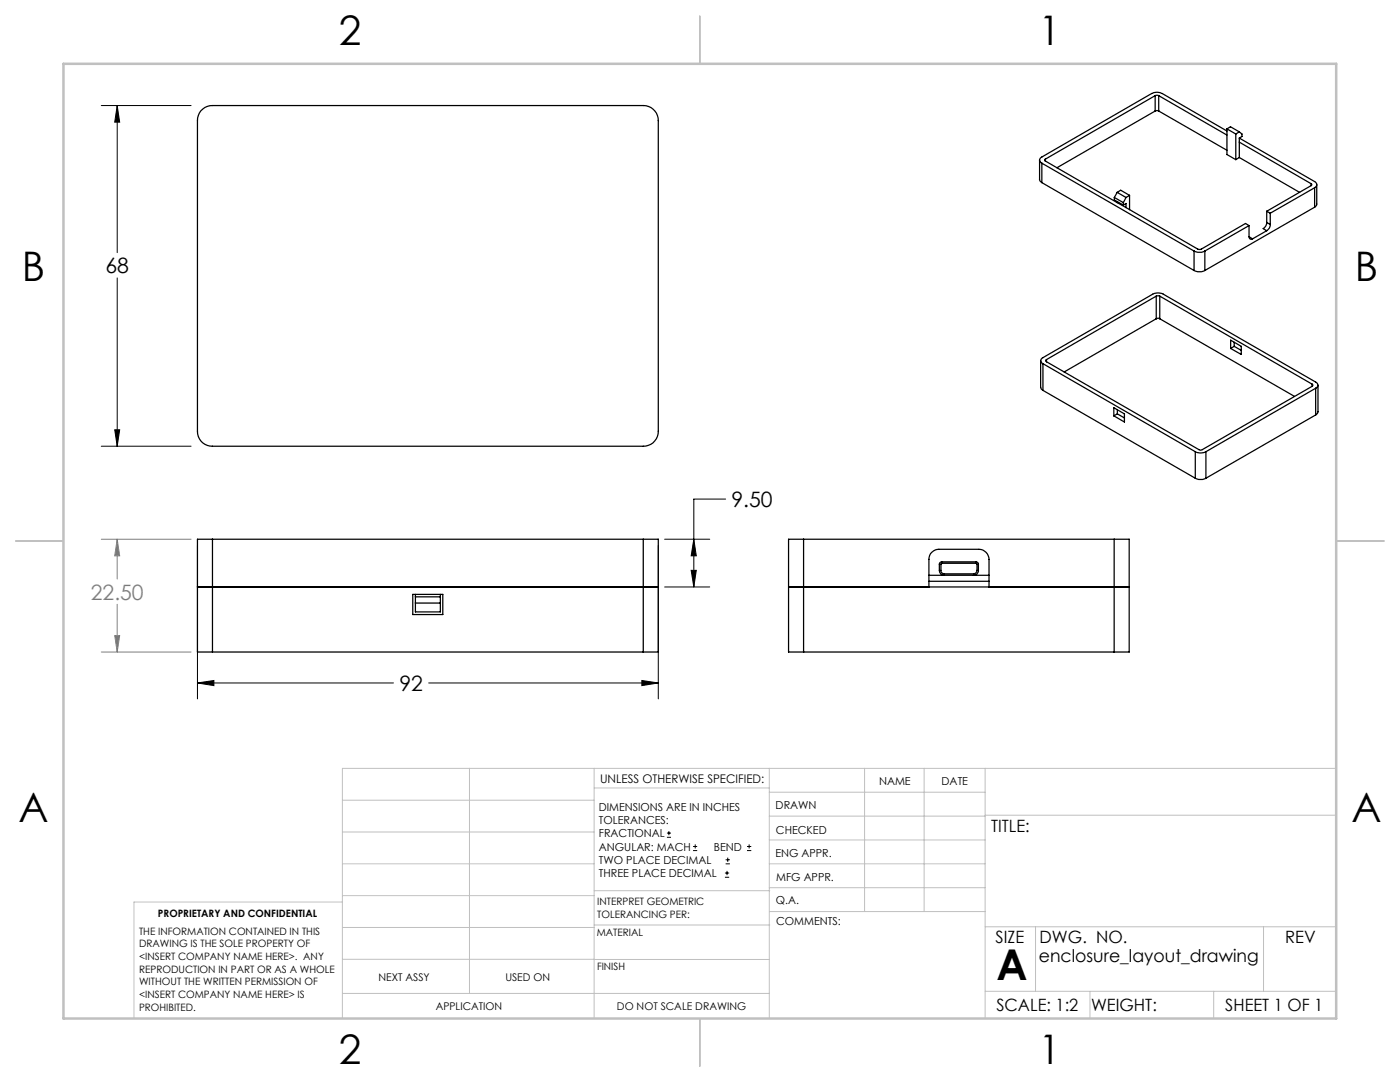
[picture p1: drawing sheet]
<svg xmlns="http://www.w3.org/2000/svg" width="279mm" height="216mm" viewBox="0 0 279 216" stroke-linecap="round" stroke-linejoin="round" font-family="sans-serif">
<g fill="none" stroke="#000" stroke-width=".2">
<path d="M20.2 21.1h17.9M23.4 21.1l.5 3.3h-1zM23.4 21.1v29.3M23.4 55.5v33.5M20.2 89h17.9M22.9 85.8h1l-.5 3.2zM144.8 99.6h-6.3v17.5M39.4 108.9v30.6M131.4 108.9v30.6M132.6 107.6h9M132.6 117.1h9M137.9 113.8h1.1l-.5 3.3z"/>
<path d="M138.5 107.6l.5 3.3h-1.1zM39.4 136.3l3.3-.5v1zM39.4 136.3h39.1M85.5 136.3h45.9M128.1 135.8l3.3 .5-3.3 .5zM133.1 167.1h.8M133.1 166.2h.8M133.5 165.8v.9M138.3 169.7h.8M138.3 168.9h.8M138.7 168.5v.8M144.7 175h.8"/>
<path d="M144.7 174.2h.8M144.8 172.4h.9M144.8 171.6h.9M145.1 173.8v.8M145.2 171.1v.9M149.1 169.7h.8M149.1 168.9h.8M149.5 168.5v.8"/>
</g>
<path d="M20.2 107.6h17.9M23.4 107.6v7.9M23.4 107.6l.5 3.3h-1zM20.2 130.1h17.9M22.9 126.8h1l-.5 3.3zM23.4 120.6v9.5" fill="none" stroke="#808080" stroke-width=".2"/>
<g fill="none" stroke="#c0c0c0" stroke-width=".2">
<path d="M68.3 159.7h50.3M93.7 153.3v44.9M118.6 153.3v49.9M118.6 157.2h34.9M153.5 153.3v49.9M153.5 158.1h43.1M172.5 153.3v28.6M184.4 153.3v28.6M196.6 153.3v49.9M266.7 153.3h-198.4v49.9M68.3 178.7h50.3M68.3 172.4h50.3"/>
<path d="M68.3 166h50.3M68.3 180h-41.6v23.2M118.6 177.7h35M153.5 167.6h43.1M153.5 162.8h43.1M153.5 172.4h43.1M153.5 177.1h43.1M196.6 162.7h70.1M68.3 198.2h85.2M68.3 191.4l85.2 .1M68.3 185.1h50.3M118.6 184.6h35"/>
<path d="M153.6 181.9h43M196.6 197.8h70.1M196.6 184.9h70.1M206.7 184.9v12.9M217.5 197.8v5.4M242.2 197.8v5.4M252.2 184.9v12.9"/>
</g>
<path d="M139.7 3.2v9.5M3.1 107.9h9.6M266.7 107.9h9.5M139.7 203.2v9.6" fill="none" stroke="#c0c0c0" stroke-width=".25"/>
<path d="M12.7 12.7h254v190.5h-254z" fill="none" stroke="#c0c0c0" stroke-width=".5"/>
<path d="M138.5 107.6l.5 3.3h-1.1zM137.9 113.8h1.1l-.5 3.3zM39.4 136.3l3.3-.5v1zM128.1 135.8l3.3 .5-3.3 .5zM22.9 85.8h1l-.5 3.2zM23.4 21.1l.5 3.3h-1z" fill="#000"/>
<path d="M23.4 107.6l.5 3.3h-1zM22.9 126.8h1l-.5 3.3z" fill="#808080"/>
<g fill="none" stroke="#000" stroke-width=".25">
<path d="M230.5 19.1h.7M230.5 19.1l-21.9 12.6M230.5 19.1v3.1M231.2 19.1l13.7 7.9M231.2 19.1v3.1M40.1 22.1a3 3 0 0 1 2.3-1h86a2.99 2.99 0 0 1 3 3v61.9a2.99 2.99 0 0 1-3 3h-86a2.92 2.92 0 0 1-3-3v-61.9a3.2 3.2 0 0 1 .7-2zM207.5 31.9v4l.4 .5M207.9 32.6l30.4 17.5M207.9 32.6v3.8M207.9 36.4l30.4 17.6M208.6 31.7a.19 .19 0 0 0-.1 .2 .19 .19 0 0 0 .1 .2M208.6 32.1l14.4 8.3"/>
<path d="M208.6 31.7v.4M222.4 39.4v.5l1.8 1M222.4 39.4l1.8 1M223 38.4l1.7 1M223 38.4l-.6 1M223 38.4l.7-.4 1.7 1M224.7 39.4l-.5 1M225.4 39l-.7 .4M225.4 39v2.8M230.5 22.2l.4-.2 .3 .2M230.5 22.2l-19.6 11.3M231.2 22.2l13.7 7.8"/>
<path d="M244.9 26.1l-12.9-7.4a2.36 2.36 0 0 0-2.2 0l-21.9 12.6a.64 .64 0 0 0-.4 .6 .64 .64 0 0 0 .4 .7M244.9 25.7v5.1l1.7 1.1M244.9 25.7l1.7 1M244.9 25.7l.7-.4 1.7 1M246.6 26.7v5.2M247.3 27.6l15.1 8.6a.66 .66 0 0 1 .4 .6 .66 .66 0 0 1-.4 .7M247.3 28.4l14.4 8.3M247.3 31.4l-.7 .5M247.3 31.4l12.1 7M247.3 27.6v3.8M247.3 26.3l-.7 .4M247.3 26.3l.6 .4v.5l-.6 .4"/>
<path d="M261.7 36.7l.1 .1-.1 .2M261.7 37l-8.9 5.2M261.7 36.7v.3M262.4 37.5l-8.9 5M262.4 37.5v3.8M262.8 36.8v4l-.4 .5M223 40.2v.2M223 40.4l1.7 1M224.2 40.9l.5-.3v.8M224.2 40.4v.5M224.7 41.4l14.5 8.4 .5-.1 8.9-5.1 .7 .4M230.8 59.1h.7"/>
<path d="M230.8 59.1l-22 12.7M230.8 59.1v4.5M231.5 59.1l30.4 17.6M231.5 59.1v4.5M238.3 50.1a2.44 2.44 0 0 0 2.2 0M238.3 54a2.44 2.44 0 0 0 2.2 0M238.3 50.1v3.9M240.5 50.1v3.9M249.3 47.2a.44 .44 0 0 0 .2 .5 .44 .44 0 0 0 .5 0M249.3 45l-8.8 5.1M249.3 45v2.2M249.3 47.2l.7 .5"/>
<path d="M252.8 44.4a1.38 1.38 0 0 1-.7 1.2l.7 .4M252.8 42.2l.7 .3M252.8 46l-2.8 1.7M252.8 44.4l.7 .4M252.8 42.2v2.2M253.5 44.8a1.38 1.38 0 0 1-.7 1.2M253.5 42.5v2.3M262.4 41.3l-21.9 12.7M207.7 72v5.3l.1 .3 .3 .3M208.1 72.6a.63 .63 0 0 1-.4-.6 .63 .63 0 0 1 .4-.6l21.9-12.7a2.37 2.37 0 0 1 2.2 0l30.4 17.5a.64 .64 0 0 1 .4 .7 .64 .64 0 0 1-.4 .6M208.1 72.6l30.4 17.5M208.1 72.6v5.3"/>
<path d="M208.1 77.9l30.4 17.5M208.8 71.8l-.1 .1 .1 .3M208.8 72.2l30.7 17.6 .5-.1 21.9-12.6M208.8 71.8v.4M230.8 63.6l.2-.1 .5 .1M230.8 63.6l-18.4 10.6M231.5 63.6l26.8 15.5M245.6 67.9l2.1 1.2v1.6l-2.1-1.2zM246.3 69.1l-.7 .4M246.3 69.1l1.4 .8M246.3 68.3v.8M261.9 76.7l.1 .1-.1 .3"/>
<path d="M261.9 76.7v.4M262.6 77.5l-21.9 12.6M262.6 77.5v5.3M263 76.9v5.3l-.4 .6M222.3 81.4l2.1 1.2v1.6l-2.1-1.2zM223 82.6l-.7 .4M223 82.6l1.4 .8M223 81.8v.8M238.5 90.1a2.36 2.36 0 0 0 2.2 0M238.5 95.4a2.36 2.36 0 0 0 2.2 0M238.5 90.1v5.3M240.7 90.1v5.3"/>
<path d="M262.6 82.8l-21.9 12.6M39.4 117.1h92M42.4 107.6h-3v22.5h3M42.4 107.6v22.5M42.4 107.6h86M82.4 118.6h6v4h-6zM82.9 119.1h5M82.9 118.6v3.5h5v-3.5M128.4 107.6h3v22.5h-3M128.4 107.6v22.5M157.4 117.1h68M160.4 107.6h-3v22.5h3"/>
<path d="M160.4 107.6h62M160.4 107.6v22.5M185.4 117.1v-5.5a1.99 1.99 0 0 1 2-2h8a2.05 2.05 0 0 1 2 2v5.5M185.4 114.8h12M185.4 116h12M187.8 112.5l7-.1 .2 .2v1.2a.72 .72 0 0 1-.7 .7h-5.8a.66 .66 0 0 1-.7-.7zM188.5 114.8a.96 .96 0 0 1-1-1v-1.3l.4-.4h7l.4 .4v1.3a.96 .96 0 0 1-1 1M222.4 107.6h3v22.5h-3M222.4 107.6v22.5M42.4 130.1h86M82.9 120.3h5M160.4 130.1h62"/>
</g>
<text font-size="8.5" x="198.9" y="195.5">A</text>
<g font-size="8.1">
<text x="67.6" y="8.9">2</text>
<text x="207.3" y="8.9">1</text>
<text x="4.4" y="56.2">B</text>
<text x="270.4" y="56.2">B</text>
<text x="3.7" y="164.1">A</text>
<text x="269.7" y="164.1">A</text>
<text x="67.6" y="212.4">2</text>
<text x="207.3" y="212.4">1</text>
</g>
<g font-size="4.2">
<text x="21.1" y="54.5">68</text>
<text x="146" y="101.2">9.50</text>
<text x="79.7" y="137.9">92</text>
</g>
<text font-size="4.2" fill="#808080" x="18.1" y="119.7">22.50</text>
<text font-size="3.5" x="207.3" y="192">enclosure_layout_drawing</text>
<g font-size="3.4">
<text x="197.8" y="166">TITLE:</text>
<text x="198.7" y="188.1">SIZE</text>
<text x="207.5" y="188.1">DWG. NO.</text>
<text x="256.5" y="188.2">REV</text>
<text x="198.8" y="201.7">SCALE: 1:2</text>
<text x="217.7" y="201.8">WEIGHT:</text>
<text x="244.5" y="201.7">SHEET 1 OF 1</text>
</g>
<text font-size="2.4" x="119.8" y="156.2">UNLESS OTHERWISE SPECIFIED:</text>
<g font-size="2.2">
<text x="119.5" y="161.8">DIMENSIONS ARE IN INCHES</text>
<text x="154.8" y="161.4">DRAWN</text>
<text x="175.4" y="156.6">NAME</text>
<text x="187.9" y="156.7">DATE</text>
<text x="119.5" y="164.4">TOLERANCES:</text>
<text x="119.5" y="167.1">FRACTIONAL</text>
<text x="154.9" y="166.3">CHECKED</text>
<text x="119.5" y="169.7">ANGULAR: MACH</text>
<text x="119.5" y="172.4">TWO PLACE DECIMAL</text>
<text x="142.5" y="169.7">BEND</text>
<text x="154.8" y="171">ENG APPR.</text>
<text x="119.5" y="175">THREE PLACE DECIMAL</text>
<text x="154.9" y="175.7">MFG APPR.</text>
<text x="154.9" y="180.4">Q.A.</text>
<text x="154.9" y="184.6">COMMENTS:</text>
</g>
<g font-size="2.1">
<text x="75.5" y="195.7">NEXT ASSY</text>
<text x="100.9" y="195.7">USED ON</text>
<text x="86.9" y="201.5">APPLICATION</text>
<text x="123.1" y="201.6">DO NOT SCALE DRAWING</text>
</g>
<g font-size="2">
<text x="31.5" y="182.9">PROPRIETARY AND CONFIDENTIAL</text>
<text x="119.2" y="180.6">INTERPRET GEOMETRIC</text>
<text x="119.2" y="183.1">TOLERANCING PER:</text>
<text x="27.8" y="186.5">THE INFORMATION CONTAINED IN THIS</text>
<text x="27.8" y="189">DRAWING IS THE SOLE PROPERTY OF</text>
<text x="27.8" y="191.6">&lt;INSERT COMPANY NAME HERE&gt;. ANY</text>
<text x="119.1" y="186.7">MATERIAL</text>
<text x="27.8" y="194.1">REPRODUCTION IN PART OR AS A WHOLE</text>
<text x="27.8" y="196.6">WITHOUT THE WRITTEN PERMISSION OF</text>
<text x="119.1" y="193.5">FINISH</text>
<text x="27.8" y="199.1">&lt;INSERT COMPANY NAME HERE&gt; IS</text>
<text x="27.8" y="201.7">PROHIBITED.</text>
</g>
</svg>
